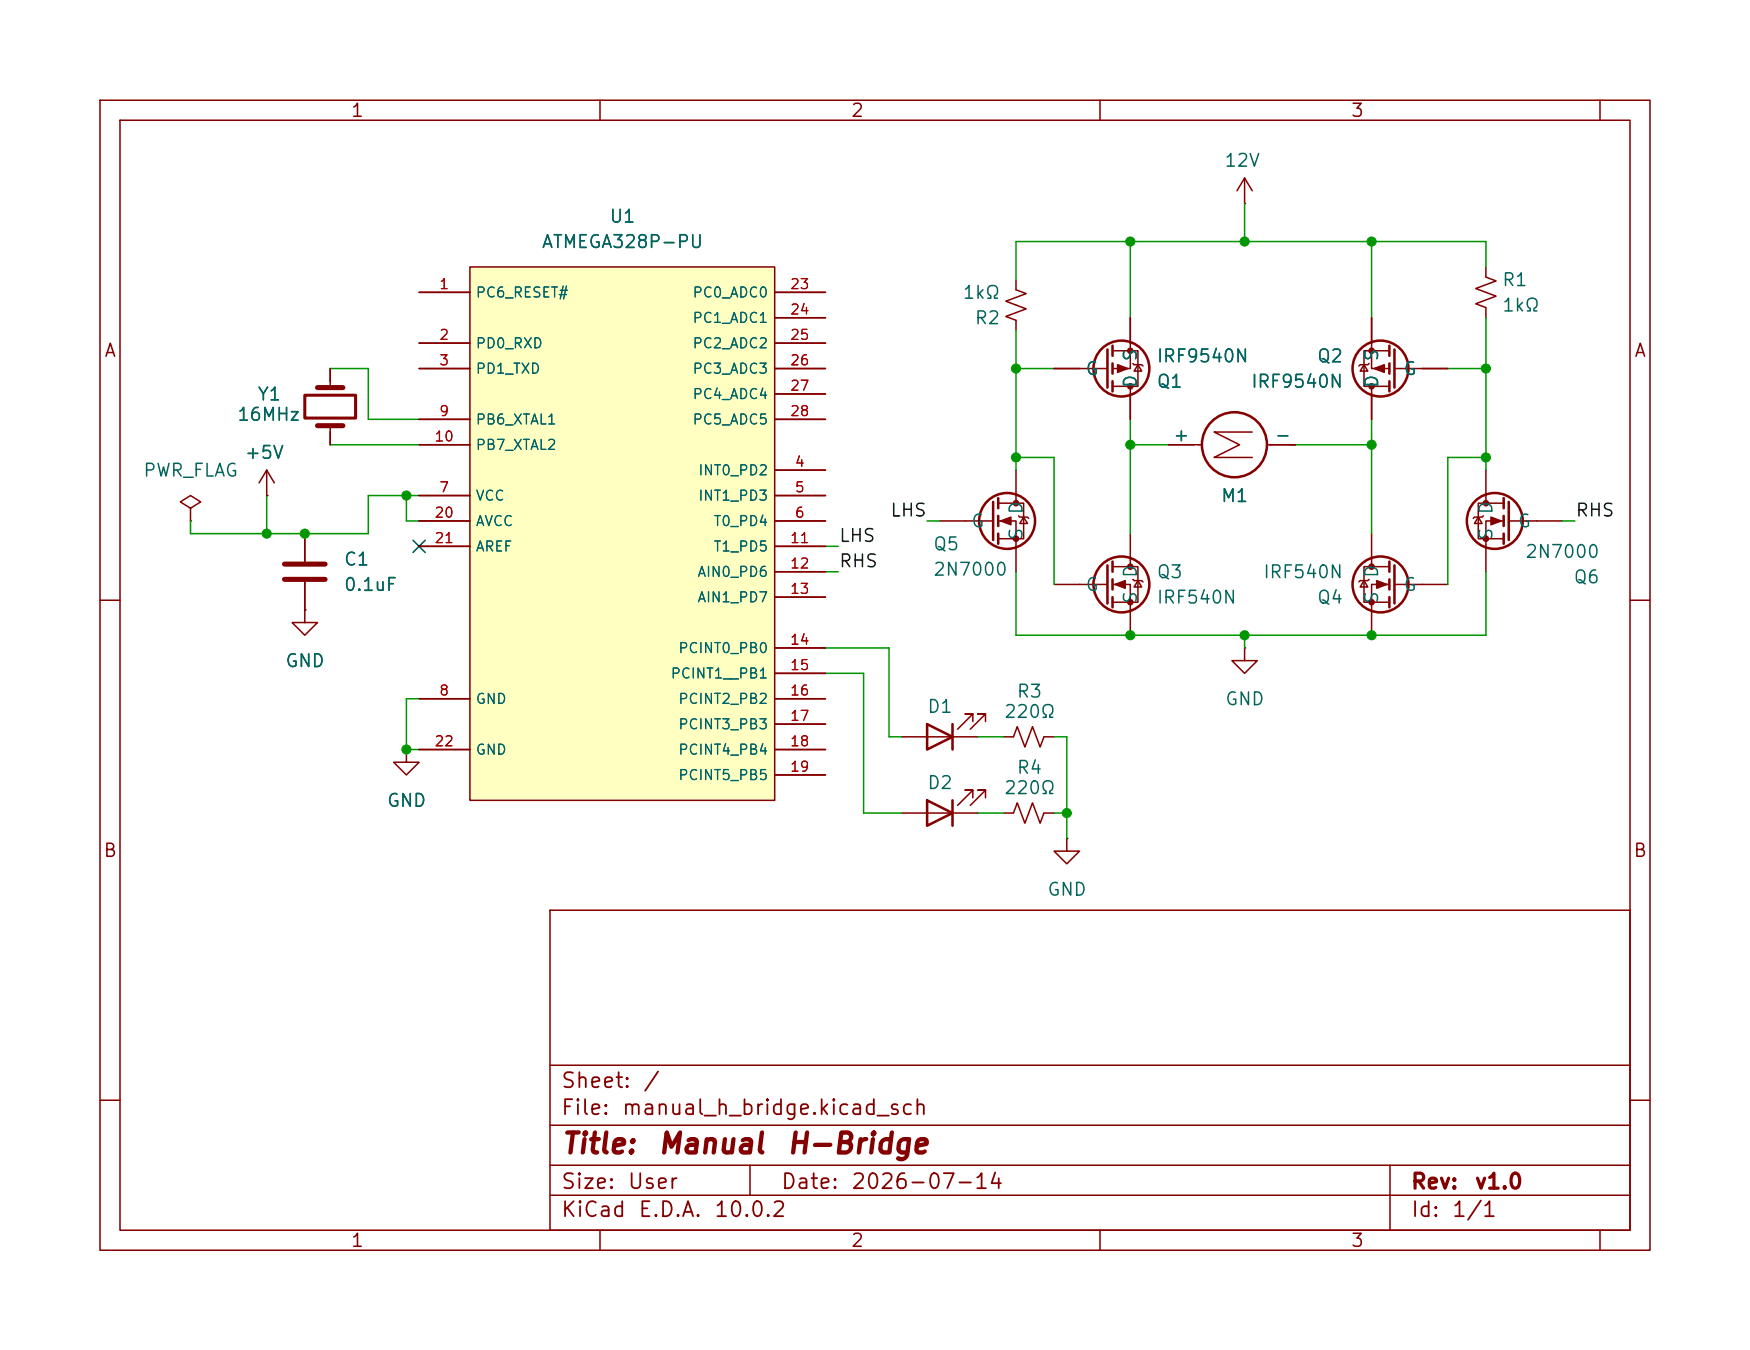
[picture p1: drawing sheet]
<svg xmlns="http://www.w3.org/2000/svg" width="175mm" height="135mm" viewBox="0 0 175 135" stroke-linecap="round" stroke-linejoin="round" font-family="sans-serif">
<g fill="none" stroke="#840000" stroke-width=".15">
<path d="M10 10h155v115h-155zM12 12h151v111h-151zM60 10v2M110 10v2M160 10v2M26.7 49.6h.1M26.7 47l-.8 1.3M26.7 47l.7 1.3M26.7 47v2.6M10 60h2M163 60h2M55 91h108v32h-108z"/>
<path d="M10 110h2M55 119.5h108M55 116.5h108M55 112.5h108M55 106.5h108M75 116.5v3M139 116.5v6.5M163 110h2M60 123v2M110 123v2M160 123v2"/>
</g>
<path d="M47 26.7h30.5v53.3h-30.5z" fill="#ffffc2"/>
<g fill="none" stroke="#840000" stroke-width=".15">
<path d="M124.5 17.8l-.8 1.3M124.5 17.8l.7 1.3M124.5 17.8v2.5M33 36.9v1.9M41.9 29.2h5.1M41.9 34.3h5.1M41.9 36.9h5.1M47 26.7h30.5v53.3h-30.5zM77.5 29.2h5M77.5 34.3h5M77.5 36.9h5M77.5 31.8h5"/>
<path d="M77.5 39.4h5M101.6 28v1l1 .4-2 .7 2 .8-2 .7 1 .4v1M105.4 36.9h5.3M111.3 35.1h2.5v3.5h-2.5M113 31.8v5.1h-1.7M113 38.6v3.3M113.3 36.3l.1 .2h.8l.1 .1M113.8 36.5l.4 .6h-.8zM124.5 20.3h.1M136.4 36.5l.4 .6h-.8zM136.9 36.3l-.1 .2h-.8l-.1 .1M137.2 31.8v5.1h1.7"/>
<path d="M137.2 38.6v3.3M138.9 35.1h-2.5v3.5h2.5M139.4 36.9h5.4M148.6 26.7v1l1 .4-2 .8 2 .7-2 .8 1 .4v1M19 50.8l1.1-.6-1.1-.6-1 .6 1 .6v1.3M19 52.1h.1M26.7 49.6h.1M30.5 53.4v2.8M30.5 58.2v2.8M33 42.6v1.9M41.9 49.6h5.1M41.9 52.1h5.1"/>
<path d="M41.9 41.9h5.1M41.9 44.5h5.1M41.9 54.6h5.1M77.5 47h5M77.5 49.6h5M77.5 52.1h5M77.5 41.9h5M77.5 54.6h5M77.5 57.2h5M77.5 59.7h5M94 52.1h5.3M99.8 50.3h2.6v3.6h-2.6"/>
<path d="M99.8 52.1h1.8v5.1M101.6 47v3.3M101.9 51.6l.1 .1h.7l.2 .1M102.4 51.7l.3 .6h-.7zM105.4 58.4h5.3M111.3 56.7h2.5v3.5h-2.5M111.3 58.4h1.7v5.1M113 53.4v3.3M113.3 57.9l.1 .2h.8l.1 .1M113.8 58.1l.4 .6h-.8zM116.8 44.5h3.4M125.2 43.2h-3.8l2.6 1.3-2.6 1.2h3.8"/>
<path d="M126.7 44.5h2.8M136.4 58.1l.4 .6h-.8zM136.9 57.9l-.1 .2h-.8l-.1 .1M137.2 53.4v3.3M138.9 56.7h-2.5v3.5h2.5M138.9 58.4h-1.7v5.1M139.4 58.4h5.4M147.8 51.7l.4 .6h-.8zM148.3 51.6l-.1 .1h-.8l-.1 .1M148.6 47v3.3M150.4 50.3h-2.6v3.6h2.6M150.4 52.1h-1.8v5.1"/>
<path d="M150.9 52.1h5.3M30.5 61v1.3h1.2l-1.2 1.2-1.3-1.2h1.3M30.5 61h.1M40.6 75v1.2h1.3l-1.3 1.3-1.2-1.3h1.2M40.6 75h.1M41.9 69.9h5.1M41.9 75h5.1M77.5 69.9h5M77.5 64.8h5M77.5 67.3h5M77.5 72.4h5M77.5 75h5"/>
<path d="M77.5 77.5h5M90.2 73.7h7.6M97.3 72.2v-.8h-.8h.8l-1.5 1.5M97.3 79.8v-.8h-.8h.8l-1.5 1.5M98.6 72.2v-.8h-.8h.8l-1.6 1.5M98.6 79.8v-.8h-.8h.8l-1.6 1.5M100.3 73.7h1l.4-1 .8 2 .8-2 .7 2 .4-1h1M124.5 64.8v1.3h1.2l-1.2 1.2-1.3-1.2h1.3M124.5 64.8h.1M90.2 81.3h7.6M100.3 81.3h1l.4-1 .8 2 .8-2 .7 2 .4-1h1M106.7 83.8v1.3h1.2l-1.2 1.3-1.3-1.3h1.3"/>
<path d="M106.7 83.8h.1"/>
</g>
<g fill="none" stroke="#840000" stroke-width=".25">
<path d="M110.7 34.9v3.9M111.3 34.6v1M111.3 36.3v1.1M111.3 38.1v1M138.9 34.6v1M138.9 36.3v1.1M138.9 38.1v1M139.4 34.9v3.9M99.3 50.2v3.8M99.8 49.8v1M99.8 51.6v1M99.8 53.4v1"/>
<path d="M110.7 56.5v3.8M111.3 56.2v1M111.3 57.9v1.1M111.3 59.7v1M138.9 56.2v1M138.9 57.9v1.1M138.9 59.7v1M139.4 56.5v3.8M150.4 49.8v1M150.4 51.6v1M150.4 53.4v1M150.9 50.2v3.8"/>
<path d="M92.7 72.4l2.5 1.3-2.5 1.3zM95.2 72.4v2.6M92.7 80l2.5 1.3-2.5 1.3zM95.2 80v2.6"/>
<circle cx="112.1" cy="36.9" r="2.79"/>
<circle cx="138" cy="36.9" r="2.79"/>
<circle cx="100.7" cy="52.1" r="2.79"/>
<circle cx="112.1" cy="58.4" r="2.79"/>
<circle cx="123.4" cy="44.5" r="3.3"/>
<circle cx="138" cy="58.4" r="2.79"/>
<circle cx="149.5" cy="52.1" r="2.79"/>
</g>
<g fill="#840000" stroke="#840000" stroke-width=".15">
<path d="M137.7 58.1l1 .3-1 .4z"/>
<path d="M149.1 51.7l1 .4-1 .4z"/>
<path d="M111.8 36.5l1 .4-1 .3z"/>
<path d="M137.4 36.9l1-.4v.7z"/>
<path d="M100.1 52.1l1-.4v.8z"/>
<path d="M111.5 58.4l1-.3v.7z"/>
<circle cx="137.2" cy="56.7" r=".25"/>
<circle cx="137.2" cy="60.2" r=".25"/>
<circle cx="148.6" cy="50.3" r=".25"/>
<circle cx="148.6" cy="53.9" r=".25"/>
<circle cx="113" cy="38.6" r=".25"/>
<circle cx="113" cy="35.1" r=".25"/>
<circle cx="137.2" cy="38.6" r=".25"/>
<circle cx="137.2" cy="35.1" r=".25"/>
<circle cx="101.6" cy="50.3" r=".25"/>
<circle cx="101.6" cy="53.9" r=".25"/>
<circle cx="113" cy="56.7" r=".25"/>
<circle cx="113" cy="60.2" r=".25"/>
</g>
<path d="M31.7 38.8h2.6M28.4 56.4h4.1M28.4 57.9h4.1M31.7 42.6h2.6" fill="none" stroke="#840000" stroke-width=".51"/>
<path d="M30.5 39.5h5.1v2.3h-5.1z" fill="none" stroke="#840000" stroke-width=".3"/>
<g fill="none" stroke="#009600" stroke-width=".15">
<path d="M33 36.9h3.8v5h5.1M101.6 36.9h3.8M101.6 33v14M113 24.2v7.6M124.5 20.3v3.9M137.2 24.2v7.6M144.8 36.9h3.8M148.6 26.7v-2.5h-47v3.8M148.6 31.8v15.2M26.7 49.6v3.8M33 44.5h8.9M40.6 49.6v2.5h1.3"/>
<path d="M41.9 49.6h-5.1v3.8h-17.8v-1.3M82.5 54.6h1.3M82.5 57.2h1.3M92.7 52.1h1.3M101.6 57.2v6.3h47v-6.3M101.6 45.7h3.8v12.7M113 44.5h3.8M113 41.9v11.5M129.5 44.5h7.7M137.2 41.9v11.5M148.6 45.7h-3.8v12.7M156.2 52.1h1.3"/>
<path d="M41.9 69.9h-1.3v5.1h1.3M82.5 64.8h6.4v8.9h1.3M82.5 67.3h3.9v14h3.8M97.8 73.7h2.5M105.4 73.7h1.3v10.1M124.5 63.5v1.3M97.8 81.3h2.5M105.4 81.3h1.3"/>
</g>
<path d="M41.3 54l1.2 1.2M42.5 54l-1.2 1.2" fill="none" stroke="#000084" stroke-width=".15"/>
<g fill="#009600" stroke="#009600" stroke-width=".1">
<circle cx="26.7" cy="53.4" r=".46"/>
<circle cx="30.5" cy="53.4" r=".46"/>
<circle cx="40.6" cy="49.6" r=".46"/>
<circle cx="40.6" cy="75" r=".46"/>
<circle cx="148.6" cy="36.9" r=".46"/>
<circle cx="137.2" cy="44.5" r=".46"/>
<circle cx="148.6" cy="45.7" r=".46"/>
<circle cx="137.2" cy="24.2" r=".46"/>
<circle cx="137.2" cy="63.5" r=".46"/>
<circle cx="124.5" cy="63.5" r=".46"/>
<circle cx="124.5" cy="24.2" r=".46"/>
<circle cx="101.6" cy="45.7" r=".46"/>
<circle cx="113" cy="44.5" r=".46"/>
<circle cx="101.6" cy="36.9" r=".46"/>
<circle cx="113" cy="24.2" r=".46"/>
<circle cx="113" cy="63.5" r=".46"/>
<circle cx="106.7" cy="81.3" r=".46"/>
</g>
<g font-size="2" fill="#840000">
<text x="56" y="115.9">Title:</text>
<text x="65.7" y="115.9">Manual</text>
<text x="78.6" y="115.9">H-Bridge</text>
</g>
<g font-size="1.5" fill="#840000">
<text x="56" y="111.9">File:</text>
<text x="56" y="109.2">Sheet:</text>
<text x="62.1" y="111.9">manual_h_bridge.kicad_sch</text>
<text x="64.2" y="109.2">/</text>
<text x="56" y="119.3">Size:</text>
<text x="62.7" y="119.3">User</text>
<text x="78" y="119.3">Date:</text>
<text x="85" y="119.3">2026-07-14</text>
<text x="141" y="119.3">Rev:</text>
<text x="147.4" y="119.3">v1.0</text>
<text x="56" y="122.1">KiCad</text>
<text x="63.7" y="122.1">E.D.A.</text>
<text x="71.3" y="122.1">10.0.2</text>
<text x="141" y="122.1">Id:</text>
<text x="145.1" y="122.1">1/1</text>
</g>
<g font-size="1.3" fill="#840000">
<text x="35" y="12">1</text>
<text x="85" y="12">2</text>
<text x="135" y="12">3</text>
<text x="10.3" y="36">A</text>
<text x="163.3" y="36">A</text>
<text x="10.3" y="86">B</text>
<text x="163.3" y="86">B</text>
<text x="35" y="125">1</text>
<text x="85" y="125">2</text>
<text x="135" y="125">3</text>
</g>
<g font-size="1.3" fill="#006464">
<text x="122.4" y="17">12V</text>
<text x="60.9" y="22.6">U1</text>
<text x="54.1" y="25.1">ATMEGA328P-PU</text>
<text x="150.1" y="28.9">R1</text>
<text x="96.2" y="30.2">1kΩ</text>
<text x="97.4" y="32.7">R2</text>
<text x="150.1" y="31.5">1kΩ</text>
<text x="25.7" y="40.4">Y1</text>
<text x="108.5" y="37.8">G</text>
<text x="114" y="38.9" transform="rotate(-90 114 38.9)">D</text>
<text x="114" y="36.2" transform="rotate(-90 114 36.2)">S</text>
<text x="115.6" y="36.6">IRF9540N</text>
<text x="115.6" y="39.1">Q1</text>
<text x="125" y="39.1">IRF9540N</text>
<text x="131.6" y="36.6">Q2</text>
<text x="138.1" y="38.9" transform="rotate(-90 138.1 38.9)">D</text>
<text x="138.1" y="36.2" transform="rotate(-90 138.1 36.2)">S</text>
<text x="140.3" y="37.8">G</text>
<text x="14.2" y="48">PWR_FLAG</text>
<text x="23.6" y="42.4">16MHz</text>
<text x="24.4" y="46.2">+5V</text>
<text x="117.2" y="44.4">+</text>
<text x="127.4" y="44.4">-</text>
<text x="97" y="53.1">G</text>
<text x="102.6" y="51.5" transform="rotate(-90 102.6 51.5)">D</text>
<text x="122" y="50.5">M1</text>
<text x="149.6" y="51.5" transform="rotate(-90 149.6 51.5)">D</text>
<text x="151.7" y="53.1">G</text>
<text x="34.3" y="56.9">C1</text>
<text x="34.3" y="59.4">0.1uF</text>
<text x="93.2" y="55.4">Q5</text>
<text x="93.2" y="57.9">2N7000</text>
<text x="102.6" y="54.1" transform="rotate(-90 102.6 54.1)">S</text>
<text x="108.5" y="59.4">G</text>
<text x="114" y="57.9" transform="rotate(-90 114 57.9)">D</text>
<text x="115.6" y="58.1">Q3</text>
<text x="126.2" y="58.1">IRF540N</text>
<text x="138.1" y="57.9" transform="rotate(-90 138.1 57.9)">D</text>
<text x="140.3" y="59.4">G</text>
<text x="149.6" y="54.1" transform="rotate(-90 149.6 54.1)">S</text>
<text x="152.4" y="56.1">2N7000</text>
<text x="157.3" y="58.7">Q6</text>
<text x="114" y="60.5" transform="rotate(-90 114 60.5)">S</text>
<text x="115.6" y="60.7">IRF540N</text>
<text x="131.6" y="60.7">Q4</text>
<text x="138.1" y="60.5" transform="rotate(-90 138.1 60.5)">S</text>
<text x="28.4" y="67">GND</text>
<text x="92.6" y="71.6">D1</text>
<text x="101.6" y="70.1">R3</text>
<text x="122.4" y="70.8">GND</text>
<text x="100.3" y="72.1">220Ω</text>
<text x="101.6" y="77.7">R4</text>
<text x="38.6" y="81">GND</text>
<text x="92.6" y="79.2">D2</text>
<text x="100.3" y="79.7">220Ω</text>
<text x="104.6" y="89.9">GND</text>
</g>
<g font-size="1.3" fill="#0f0f0f">
<text x="88.9" y="52">LHS</text>
<text x="157.5" y="52">RHS</text>
<text x="83.8" y="57.1">RHS</text>
<text x="83.8" y="54.5">LHS</text>
</g>
<g font-size="1" fill="#a90000">
<text x="43.8" y="29.2">1</text>
<text x="78.9" y="29.2">23</text>
<text x="43.8" y="34.2">2</text>
<text x="78.9" y="31.7">24</text>
<text x="78.9" y="34.2">25</text>
<text x="43.8" y="36.8">3</text>
<text x="43.8" y="41.9">9</text>
<text x="78.9" y="36.8">26</text>
<text x="78.9" y="39.3">27</text>
<text x="78.9" y="41.9">28</text>
<text x="43.4" y="44.4">10</text>
<text x="79.4" y="46.9">4</text>
<text x="43.4" y="52">20</text>
<text x="43.8" y="49.5">7</text>
<text x="79.4" y="49.5">5</text>
<text x="79.4" y="52">6</text>
<text x="43.4" y="54.6">21</text>
<text x="78.9" y="54.6">11</text>
<text x="78.9" y="57.1">12</text>
<text x="78.9" y="59.6">13</text>
<text x="78.9" y="64.7">14</text>
<text x="43.8" y="69.8">8</text>
<text x="78.9" y="67.3">15</text>
<text x="78.9" y="69.8">16</text>
<text x="43.4" y="74.9">22</text>
<text x="78.9" y="72.3">17</text>
<text x="78.9" y="74.9">18</text>
<text x="78.9" y="77.4">19</text>
</g>
<g font-size="1" fill="#006464">
<text x="47.5" y="30">PC6_RESET#</text>
<text x="69.2" y="30">PC0_ADC0</text>
<text x="47.5" y="35.1">PD0_RXD</text>
<text x="69.2" y="32.5">PC1_ADC1</text>
<text x="69.2" y="35.1">PC2_ADC2</text>
<text x="47.5" y="37.6">PD1_TXD</text>
<text x="69.2" y="37.6">PC3_ADC3</text>
<text x="69.2" y="40.2">PC4_ADC4</text>
<text x="47.5" y="42.7">PB6_XTAL1</text>
<text x="47.5" y="45.2">PB7_XTAL2</text>
<text x="69.2" y="42.7">PC5_ADC5</text>
<text x="69.8" y="47.8">INT0_PD2</text>
<text x="47.5" y="50.3">VCC</text>
<text x="47.5" y="52.9">AVCC</text>
<text x="69.8" y="50.3">INT1_PD3</text>
<text x="71.3" y="52.9">T0_PD4</text>
<text x="47.5" y="55.4">AREF</text>
<text x="69.7" y="57.9">AIN0_PD6</text>
<text x="71.3" y="55.4">T1_PD5</text>
<text x="67.8" y="65.6">PCINT0_PB0</text>
<text x="69.7" y="60.5">AIN1_PD7</text>
<text x="47.5" y="70.6">GND</text>
<text x="67" y="68.1">PCINT1__PB1</text>
<text x="67.8" y="70.6">PCINT2_PB2</text>
<text x="47.5" y="75.7">GND</text>
<text x="67.8" y="73.2">PCINT3_PB3</text>
<text x="67.8" y="75.7">PCINT4_PB4</text>
<text x="67.8" y="78.3">PCINT5_PB5</text>
</g>
</svg>
